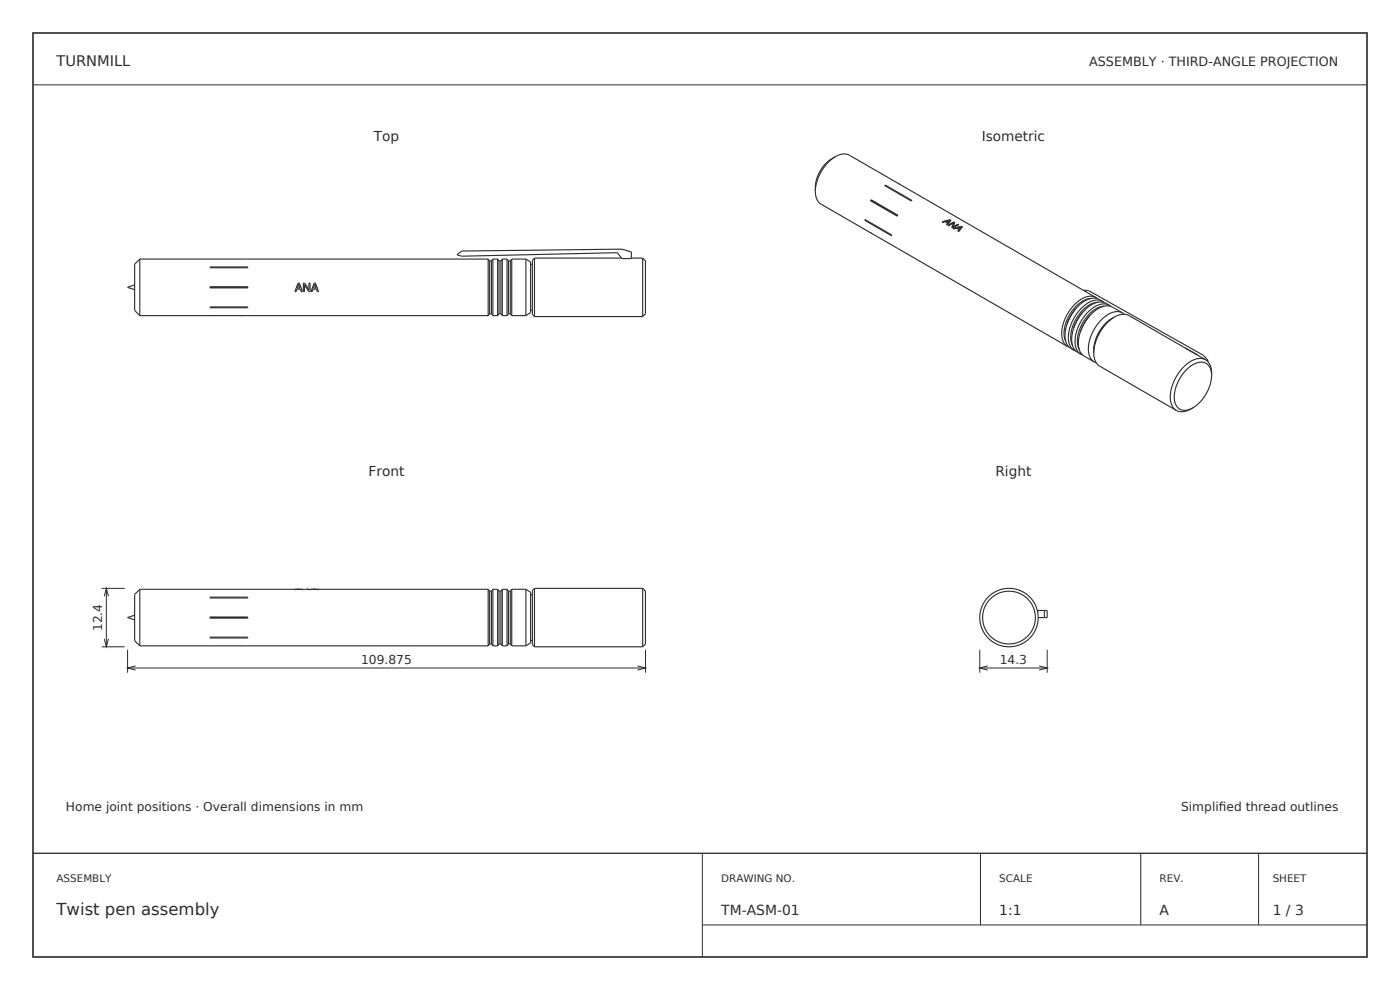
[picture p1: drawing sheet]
<svg xmlns="http://www.w3.org/2000/svg" width="297mm" height="210mm" viewBox="0 0 297 210" stroke-linecap="round" stroke-linejoin="round" font-family="sans-serif">
<path d="M7 7h283v196h-283z" fill="none" stroke="#223133" stroke-width=".35"/>
<g fill="none" stroke="#223133" stroke-width=".21">
<path d="M7 18h283M21.6 124.8h4.9M21.6 137.2h4.9M22.1 126.5l.5-1.7 .4 1.7M22.1 135.5l.5 1.7 .4-1.7M22.6 124.8v12.4M27.1 137.8v4.9M136.9 137.8v4.9M207.9 137.8v4.9M222.2 137.8v4.9M27.1 141.7h109.8M28.8 141.3l-1.7 .4 1.7 .4"/>
<path d="M135.2 141.3l1.7 .4-1.7 .4M207.9 141.7h14.3M209.6 141.3l-1.7 .4 1.7 .4M220.5 141.3l1.7 .4-1.7 .4M149 181v22M149 196.2h141M208 181v15.2M242 181v15.2M267 181v15.2"/>
</g>
<path d="M7 181h283" fill="none" stroke="#223133" stroke-width=".28"/>
<g fill="none" stroke="#223133" stroke-width=".24">
<path d="M177.2 33.2a7.7 7.7 0 0 0-4.2 7.4M177.2 33.2a2.96 2.96 0 0 1 3-.3l10.5 6.1M177.2 33.2a9.4 9.4 0 0 0-4.2 7.4M187.7 39.4l.1-.1 5.7 3.2-.2 .1zM187.8 39.3l-.1 .1M190.7 39l.1 .1M190.7 39l41.8 24.1M29.7 55l-1.1 1.1v9.8l1.1 1M29.7 55v11.9M29.7 55h73.9M44.6 55h.1M44.6 56.6h8v.2h-8z"/>
<path d="M52.6 55h.1M96.9 54.1l1-.8 34-.5 2 .7v1.3h-2l-1-1.2-33 .7zM103.6 55v11.9M103.6 55l.3 .4M103.9 55.4v11.2M103.9 55.4h.4M104.3 55.4v11.2M104.6 55h1M104.6 55v11.9M104.6 55l-.3 .4M105.6 55v11.9M105.6 55l.3 .4"/>
<path d="M105.9 55.4h.4M105.9 55.4v11.2M106.3 55.4v11.2M106.6 55h1M106.6 55v11.9M106.6 55l-.3 .4M107.6 55v11.9M107.6 55l.3 .4M107.9 55.4h.4M107.9 55.4v11.2M108.3 55.4v11.2M108.6 55h3"/>
<path d="M108.6 55v11.9M108.6 55l-.3 .4M111.6 55l1 .6v10.7l-1 .6M111.6 55v11.9M112.6 56.1h.3M113.4 54.8l-.5 .4v11.5l.5 .5M113.4 54.8v12.4M113.4 54.8h18.5M133.9 54.8h2.4M136.3 54.8v12.4M136.3 54.8l.6 .6v11.2l-.6 .6M173 40.6a2.91 2.91 0 0 0 1.2 2.7l52.3 30.2"/>
<path d="M183.5 46.6l5.7 3.2v.2l-5.7-3.2zM183.6 46.6l-.1 .2M184.7 49.4h.1M184.8 42.4l-.1 .2M184.8 42.4l5.7 3.2-.2 .3-5.6-3.3M184.8 42.5l-.1 .1M184.8 42.4v.1M184.8 42.5l5.6 3.3M200.7 46.9l.4 .4M200.7 46.9l.4 .3M201 47.3l-.2 .4M201.1 47.2v.1"/>
<path d="M201.5 46.8l-.4 .5M201.5 46.8l-.8 .1M201.5 46.8l-.4 .4M201.6 46.6l.2 .1-.8 1-.2-.1 .2-.3M201.6 46.6l-1.8 .5 .2 .1 .5-.2 .5 .3M201.6 46.7l-1.7 .4M201.6 46.7l.1 .1M201.6 46.6v.1M202.3 47.3l-.4 1 .2 .1 1.3-.7-.2-.1M202.3 47.3l-.3 1M202.4 47.1l.2 .1-.4 .9M202.4 47.1l-1.3 .7 .2 .1 1-.6"/>
<path d="M202.4 47.2l-1.2 .7M202.4 47.2l.1 .1M202.4 47.1v.1M203.2 48.3l.4 .4M203.2 48.3l.4 .3M203.2 47.6l-1 .5M203.2 47.7l-1 .4M203.2 47.7h.1M203.2 47.6v.1M203.5 48.7l-.2 .4M203.6 48.6v.1M203.9 48.2l-.3 .5"/>
<path d="M203.9 48.2l-.7 .1M203.9 48.2l-.3 .4M204 48l.2 .1-.8 1-.2-.1 .3-.3M204 48l-1.7 .5 .1 .1 .6-.2 .5 .3M204 48.1l-1.6 .4M204 48.1l.1 .1M204 48v.1M28.6 60.5l-1.5 .5 1.5 .5M29.7 66.9h73.9M44.6 60.8h8v.3h-8zM44.6 65.1h8v.2h-8zM44.6 66.9h.1"/>
<path d="M44.6 61h8M52.6 66.9h.1M63.2 60.1h.3l.7 1.8h-.3l-.2-.6h-.7l-.2 .6h-.2zM63.4 60.3l.2 .8h-.5zM64.4 60.1h.2l.9 1.4v-1.4h.3v1.8h-.3l-.9-1.5v1.5h-.2zM66.6 60.1h.3l.7 1.8h-.3l-.2-.6h-.7l-.2 .6h-.2zM66.8 60.3l.3 .8h-.6zM103.9 66.6l-.3 .3M103.9 66.6h.4M104.3 66.6l.3 .3M104.6 66.9h1M105.9 66.6h.4"/>
<path d="M105.9 66.6l-.3 .3M106.3 66.6l.3 .3M106.6 66.9h1M107.9 66.6h.4M107.9 66.6l-.3 .3M108.3 66.6l.3 .3M108.6 66.9h3M112.6 65.8h.3M113.4 67.2h22.9M226.3 68.8a4.6 4.6 0 0 0 .4 4.8l1.2 .7M226.5 73.5l.3 .2M227.8 69.6a4.6 4.6 0 0 0 .4 4.8l1.1 .7"/>
<path d="M227.9 74.3l.4 .2M228.3 65.3a9.5 9.5 0 0 0-2 3.5M228.3 65.3a10.2 10.2 0 0 0-2 3.5M229.2 70.4a4.6 4.6 0 0 0 .4 4.8l2.5 1.6M229.3 75.1l.4 .2M229.8 66.2a9.5 9.5 0 0 0-2 3.4M229.8 66.2a10.2 10.2 0 0 0-2 3.4M229.8 61.6h1.1l24.4 13.8 1 1M231.2 67a10.2 10.2 0 0 0-2 3.4M231.2 67a9.5 9.5 0 0 0-2 3.4M231.4 63.3a5.9 5.9 0 0 0-4.5 3.5 6.1 6.1 0 0 0-.8 5.7M232 74.8a3 3 0 0 0 1.3 2.9l16.2 9.4"/>
<path d="M232.1 76.8l.5 .2M232.5 63.1l.3 .2M232.5 63.1a3.4 3.4 0 0 0-4 1 8.5 8.5 0 0 0-3 8.1l.3 .7 .7 .6M232.8 64.1a5.9 5.9 0 0 0-4.5 3.5 6.1 6.1 0 0 0-.8 5.7M233.9 63.9l-.7-.4a3.4 3.4 0 0 0-4 1l-.9 .8M233.9 63.9l.3 .3M233.9 63.9a3.4 3.4 0 0 0-3.9 1 8.5 8.5 0 0 0-3.1 8.1l.3 .7 .7 .6M234.2 64.9a5.9 5.9 0 0 0-4.5 3.5 6.1 6.1 0 0 0-.8 5.7M235.3 64.7l-.7-.4a3.4 3.4 0 0 0-3.9 1l-.9 .9M235.3 64.7l.3 .3M235.3 64.7a3.4 3.4 0 0 0-3.9 1 8.5 8.5 0 0 0-3.1 8.1l.4 .8 .6 .5M235.7 67.7a8.4 8.4 0 0 0-3.6 6.3"/>
<path d="M236.4 67.3a8.9 8.9 0 0 0-4.4 7.5M236.4 67.3a3.1 3.1 0 0 1 3.1-.4l16.2 9.4M236.4 67.3a9.7 9.7 0 0 0-4.4 7.5M238.1 66.4l.4 .3M238.1 66.4a3.4 3.4 0 0 0-3.9 .9 8.5 8.5 0 0 0-3.1 8.2l.4 .7 .6 .6M238.1 66.4l-2.1-1.3a3.4 3.4 0 0 0-3.9 1l-.9 .9M251.4 73.8l2.6 1.5M255.7 76.3a3.2 3.2 0 0 1 1.3 3.3M255.7 76.3a3.5 3.5 0 0 0-3.9 .9 8.9 8.9 0 0 0-3.3 8.4l.3 .8 .7 .7M256.3 76.4v.3M256.3 76.4l-.2 .1M257 79.6a2.32 2.32 0 0 0-2.4-2.8 6.1 6.1 0 0 0-4.3 3.5 5.9 5.9 0 0 0-.7 5.8 2.4 2.4 0 0 0 3.5 .4"/>
<path d="M257 79.6a8.7 8.7 0 0 1-3.9 6.9M253.1 86.5l-.5 .2a3.1 3.1 0 0 1-3.1 .4M28.6 130.5l-1.5 .5 1.5 .5M29.7 125l-1.1 1.1v9.8l1.1 1.1M29.7 125v12M29.7 125h33.2M29.7 137h73.9M44.6 125h.1M44.6 126.7h8v.1h-8zM44.6 130.9h8v.2h-8zM44.6 135.2h8v.1h-8zM44.6 137h.1"/>
<path d="M44.6 131h8M52.6 125h.1M52.6 137h.1M62.9 125l-.3 .1 .4-.1M62.9 125h.1M63 125h.7M63.1 125h.1M63.6 125h.1M63.8 125h-.1M63.8 125l.4 .1-.5-.1M63.8 125h2.5M65.2 125h.3"/>
<path d="M65.2 125h-.1M65.5 125v.1M66.3 125l-.3 .1 1.1-.1M66.3 125h.1M66.5 125h.1M66.6 125h-.1M67 125h.1M67.1 125h.1M67.3 125h-.2M67.3 125l.3 .1-.5-.1M67.3 125h36.3M103.6 125v12"/>
<path d="M103.6 125l.3 .4M103.9 125.4v11.2M103.9 136.6l-.3 .4M103.9 136.6h.4M103.9 125.4h.4M104.3 125.4v11.2M104.3 136.6l.3 .4M104.6 125v12M104.6 125h1M104.6 137h1M104.6 125l-.3 .4M105.6 125v12"/>
<path d="M105.6 125l.3 .4M105.9 125.4v11.2M105.9 136.6h.4M105.9 125.4h.4M105.9 136.6l-.3 .4M106.3 125.4v11.2M106.3 136.6l.3 .4M106.6 125v12M106.6 125h1M106.6 137h1M106.6 125l-.3 .4M107.6 125v12"/>
<path d="M107.6 125l.3 .4M107.9 125.4v11.2M107.9 136.6h.4M107.9 125.4h.4M107.9 136.6l-.3 .4M108.3 125.4v11.2M108.3 136.6l.3 .4M108.6 125v12M108.6 125h3M108.6 137h3M108.6 125l-.3 .4M111.6 125l1 .7v10.7l-1 .6"/>
<path d="M111.6 125v12M112.6 135.9h.3M112.6 126.2h.3M113.4 124.8l-.5 .5v11.5l.5 .4M113.4 124.8v12.4M113.4 137.2h22.9M113.4 124.8h22.9M136.3 124.8v12.4M136.3 124.8l.6 .6v11.2l-.6 .6M220.2 129.9v-.4h2v1.5h-1.9M221.6 129.5v1.5"/>
<circle cx="214.1" cy="131" r="5.6"/>
<circle cx="214.1" cy="131" r="6.2"/>
</g>
<text font-size="3.5" fill="#223133" x="12" y="194">Twist pen assembly</text>
<text font-size="3.1" fill="#223133" x="12" y="14">TURNMILL</text>
<g font-size="2.9" fill="#223133">
<text x="79.3" y="30">Top</text>
<text x="208.3" y="30">Isometric</text>
<text x="78.2" y="101">Front</text>
<text x="211.2" y="101">Right</text>
<text x="153" y="194">TM-ASM-01</text>
<text x="212" y="194">1:1</text>
<text x="246" y="194">A</text>
<text x="270" y="194">1 / 3</text>
</g>
<text font-size="2.7" fill="#223133" x="231.1" y="14">ASSEMBLY · THIRD-ANGLE PROJECTION</text>
<g font-size="2.6" fill="#223133">
<text x="21.7" y="133.9" transform="rotate(-90 21.7 133.9)">12.4</text>
<text x="76.6" y="140.9">109.875</text>
<text x="212.1" y="140.9">14.3</text>
<text x="14" y="172">Home joint positions · Overall dimensions in mm</text>
<text x="250.6" y="172">Simplif</text>
<text x="258.6" y="172">ied thread outlines</text>
</g>
<g font-size="2.2" fill="#223133">
<text x="12" y="187">ASSEMBLY</text>
<text x="153" y="187">DRAWING NO.</text>
<text x="212" y="187">SCALE</text>
<text x="246" y="187">REV.</text>
<text x="270" y="187">SHEET</text>
</g>
</svg>
